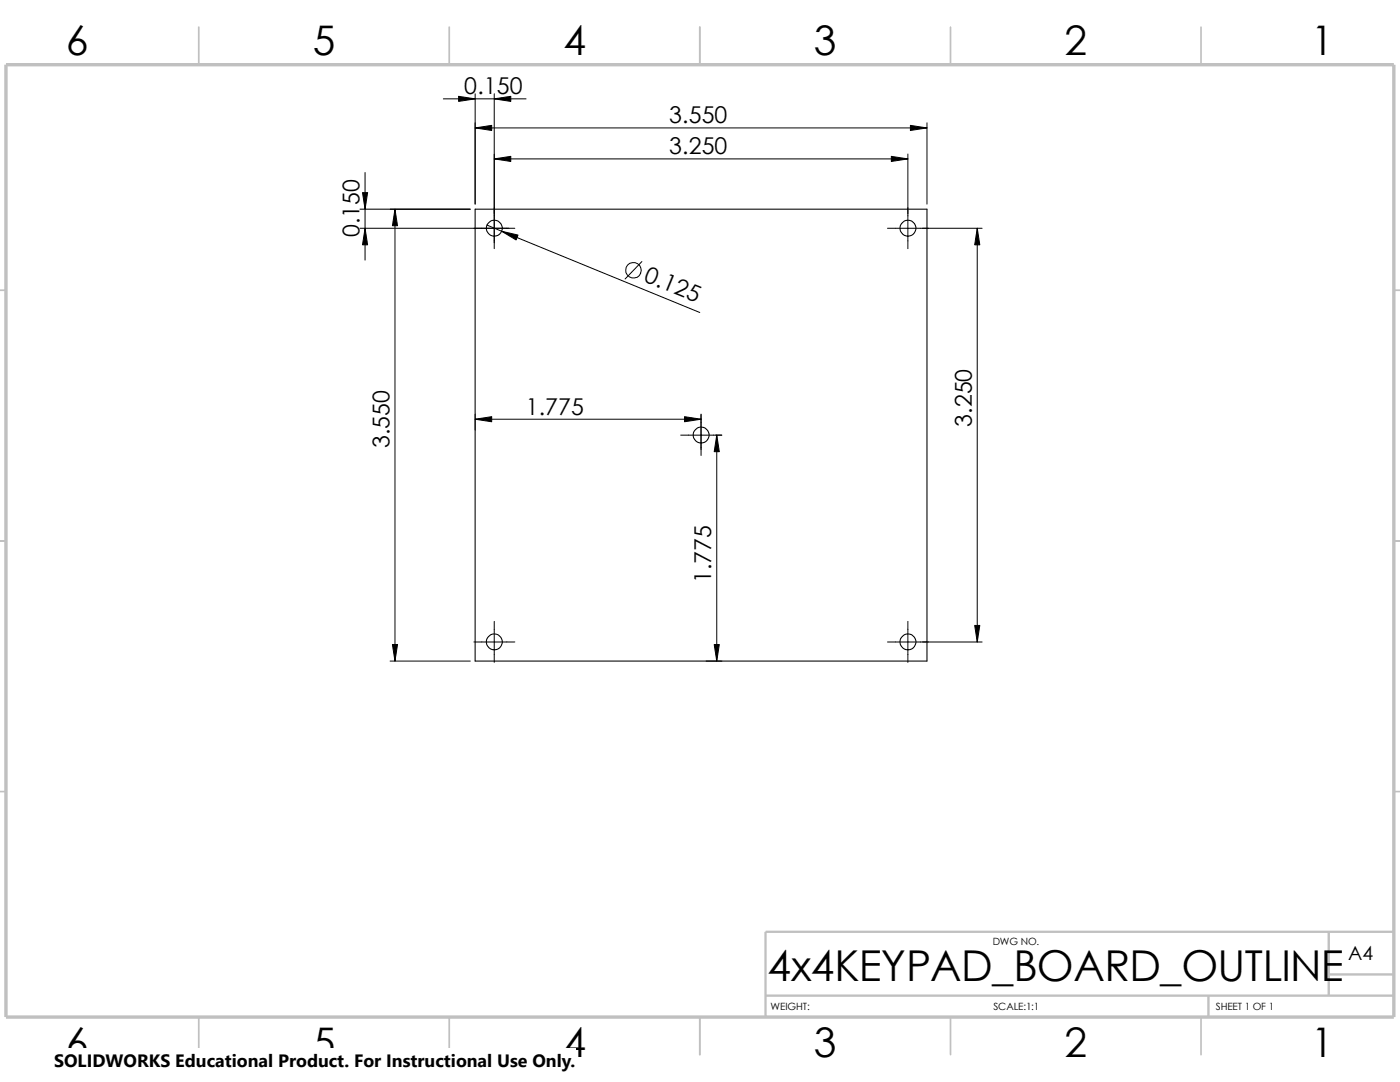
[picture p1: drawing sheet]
<svg xmlns="http://www.w3.org/2000/svg" width="279mm" height="216mm" viewBox="0 0 279 216" stroke-linecap="round" stroke-linejoin="round" font-family="sans-serif">
<g fill="none" stroke="#c0c0c0" stroke-width=".34">
<path d="M39.7 5.4v7.5M89.7 5.4v7.5M139.7 5.4v7.5M189.7 5.4v7.5M239.7 5.4v7.5M-.1 57.9h1.3M278.2 57.9h1.2M-.1 107.9h1.3M278.2 107.9h1.2M-.1 157.9h1.3M278.2 157.9h1.2M39.7 202.9v7.5"/>
<path d="M89.7 202.9v7.5M139.7 202.9v7.5M189.7 202.9v7.5M239.7 202.9v7.5"/>
</g>
<path d="M152.8 198.7h125.4M241.2 198.7v4.2M265.2 185.9v12.8M265.2 194.4h13M278.2 185.9h-125.4v17" fill="none" stroke="#c0c0c0" stroke-width=".47"/>
<path d="M1.2 12.9h277v190h-277z" fill="none" stroke="#c0c0c0" stroke-width=".68" stroke-linecap="butt"/>
<g fill="none" stroke="#000" stroke-width=".21">
<path d="M94.8 41.7h90.2v90.2h-90.2z"/>
<circle cx="98.7" cy="45.5" r="1.58"/>
<circle cx="181.2" cy="45.5" r="1.58"/>
<circle cx="139.9" cy="86.8" r="1.58"/>
<circle cx="98.7" cy="128.1" r="1.58"/>
<circle cx="181.2" cy="128.1" r="1.58"/>
</g>
<g fill="none" stroke="#000" stroke-width=".2">
<path d="M88.5 19.7h16.5M94.8 18.7v22M98.6 18.7v30.9M72.9 34.4v17.5M94.8 25.5h90.2M98.6 31.7h82.6M181.2 30.7v18.9M185 24.5v16.2M71.8 45.6h30.9M71.8 41.7h22.1M78.8 41.7v90.2M97.2 44.9l42.5 17.5"/>
<path d="M128.1 52.2l-3.3 3.5M177.1 45.6h18.9M195 45.6v82.5M94.8 82.6v3.2M94.8 83.7h45.1M135.8 86.8h8.3M139.9 82.6v8.3M143 86.8v45.1M77.9 131.9h16M94.6 128.1h8.1M98.6 124v8.2M140.9 131.9h3.2"/>
<path d="M177.1 128.1h18.9M181.2 124v8.2"/>
<circle cx="126.4" cy="53.9" r="1.54"/>
</g>
<g fill="#000" stroke="#000" stroke-width=".2">
<path d="M91.5 19.2l3.3 .5-3.3 .5zM98.6 19.7l3.3-.5v1zM94.8 25.5l3.3-.5v1zM98.6 31.7l3.3-.5v1zM177.9 31.2l3.3 .5-3.3 .5zM181.7 25l3.3 .5-3.3 .5zM72.3 38.4h1.1l-.5 3.3zM72.9 45.6l.5 3.3h-1.1zM78.8 41.7l.5 3.3h-1zM100.1 46.1l3.3 .8-.4 1zM195 45.6l.5 3.3h-1zM94.8 83.7l3.3-.6v1.1z"/>
<path d="M136.6 83.1l3.3 .6-3.3 .5zM143 86.8l.6 3.3h-1.1zM78.3 128.6h1l-.5 3.3zM142.5 128.6h1.1l-.6 3.3zM194.5 124.8h1l-.5 3.3z"/>
</g>
<path d="M10.8 209.2h104.1v6.7h-104.1z" fill="#fff"/>
<text font-size="8.5" x="153.2" y="195.7">4x4KEYPAD_BOARD_OUTLINE</text>
<g font-size="8.1">
<text x="13.2" y="10.9">6</text>
<text x="62.4" y="10.9">5</text>
<text x="112.4" y="10.9">4</text>
<text x="162.4" y="10.9">3</text>
<text x="212.4" y="10.9">2</text>
<text x="261.7" y="10.9">1</text>
<text x="13.2" y="210.9">6</text>
<text x="62.4" y="210.9">5</text>
<text x="112.4" y="210.9">4</text>
<text x="162.4" y="210.9">3</text>
<text x="212.4" y="210.9">2</text>
<text x="261.7" y="210.9">1</text>
</g>
<g font-size="4.6">
<text x="92.6" y="18.8">0.150</text>
<text x="133.5" y="24.6">3.550</text>
<text x="133.5" y="30.8">3.250</text>
<text x="71.8" y="47.3" transform="rotate(-90 71.8 47.3)">0.150</text>
<text x="128.3" y="56" transform="rotate(22 128.3 56)">0.125</text>
<text x="104.9" y="82.7">1.775</text>
<text x="77.7" y="89.5" transform="rotate(-90 77.7 89.5)">3.550</text>
<text x="193.9" y="85.2" transform="rotate(-90 193.9 85.2)">3.250</text>
<text x="141.9" y="116.4" transform="rotate(-90 141.9 116.4)">1.775</text>
</g>
<text font-size="3.9" x="269.1" y="191.5">A4</text>
<text font-size="3.6" x="10.8" y="213">SOLIDWORKS Educational Product. For Instructional Use Only.</text>
<g font-size="2">
<text x="198.1" y="188.5">DWG NO.</text>
<text x="153.8" y="201.5">WEIGHT:</text>
<text x="198.2" y="201.6">SCALE:1:1</text>
<text x="242.7" y="201.6">SHEET 1 OF 1</text>
</g>
</svg>
